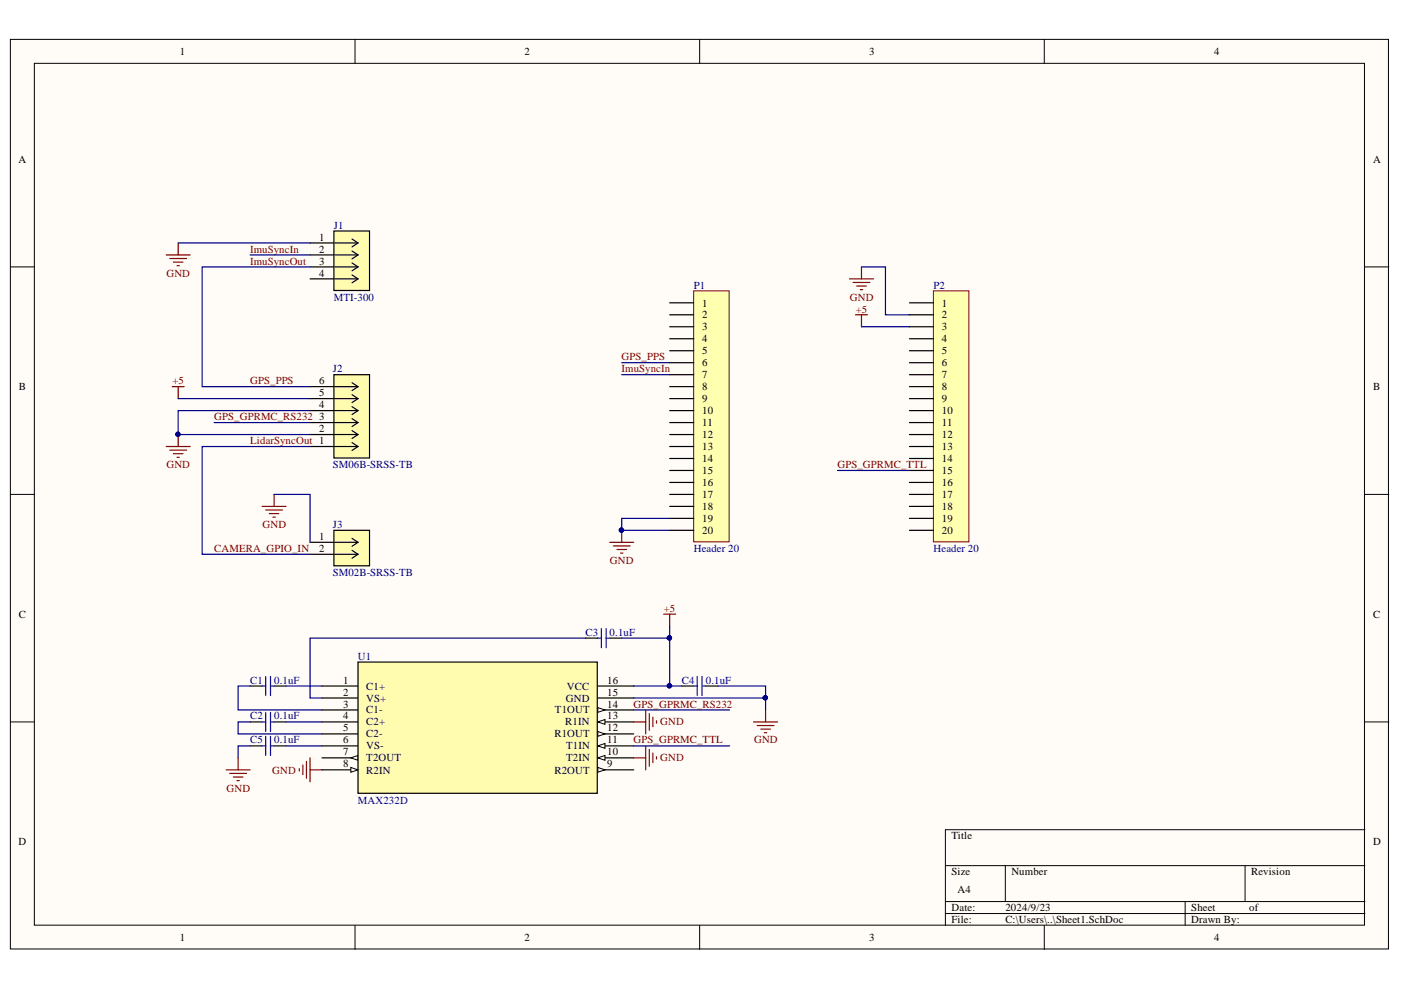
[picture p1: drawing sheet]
# Altium schematic sheet Sheet1.SchDoc
size A4

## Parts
C1  value 0.1uF  [6-0805_N]  (hidden comment: Cap)
C2  value 0.1uF  [6-0805_N]  (hidden comment: Cap)
C3  value 0.1uF  [6-0805_N]  (hidden comment: Cap)
C4  value 0.1uF  [6-0805_N]  (hidden comment: Cap)
C5  value 0.1uF  [6-0805_N]  (hidden comment: Cap)
J1  MTI-300  [CONN_SM04B-SRSS-TB_JST]
J2  SM06B-SRSS-TB  [CONN_SM06B-SRSS-TB_JST]
J3  SM02B-SRSS-TB  [CONN_SM02B-SRSS-TB_JST]
P1  Header 20  [HDR1X20]
P2  Header 20  [HDR1X20]
U1  MAX232D  [D16]

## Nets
+5: C3.1 C4.2 J2.5 P2.3 U1.16(VCC)
GND: C4.1 C5.2 J1.1 J2.2 J2.4 J3.1 P1.19 P1.20 P2.2 U1.8(R2IN) U1.10(T2IN) U1.13(R1IN) U1.15(GND)
CAMERA_GPIO_IN: J2.1 J3.2  [also labelled LidarSyncOut]
GPS_GPRMC_RS232: J2.3 U1.14(T1OUT)
GPS_GPRMC_TTL: P2.15 U1.11(T1IN)
GPS_PPS: J1.3 J2.6 P1.6  [also labelled ImuSyncOut]
ImuSyncIn: J1.2 P1.7
NetC1_1: C1.1 U1.1(C1+)
NetC1_2: C1.2 U1.3(C1-)
NetC2_1: C2.1 U1.4(C2+)
NetC2_2: C2.2 U1.5(C2-)
NetC3_2: C3.2 U1.2(VS+)
NetC5_1: C5.1 U1.6(VS-)

Not connected (* = marked no-connect by the designer): J1 4; P1 1 2 3 4 5 8 9 10 11 12 13 14 15 16 17 18; P2 1 4 5 6 7 8 9 10 11 12 13 14 16 17 18 19 20; U1 7(T2OUT) 9(R2OUT) 12(R1OUT)
